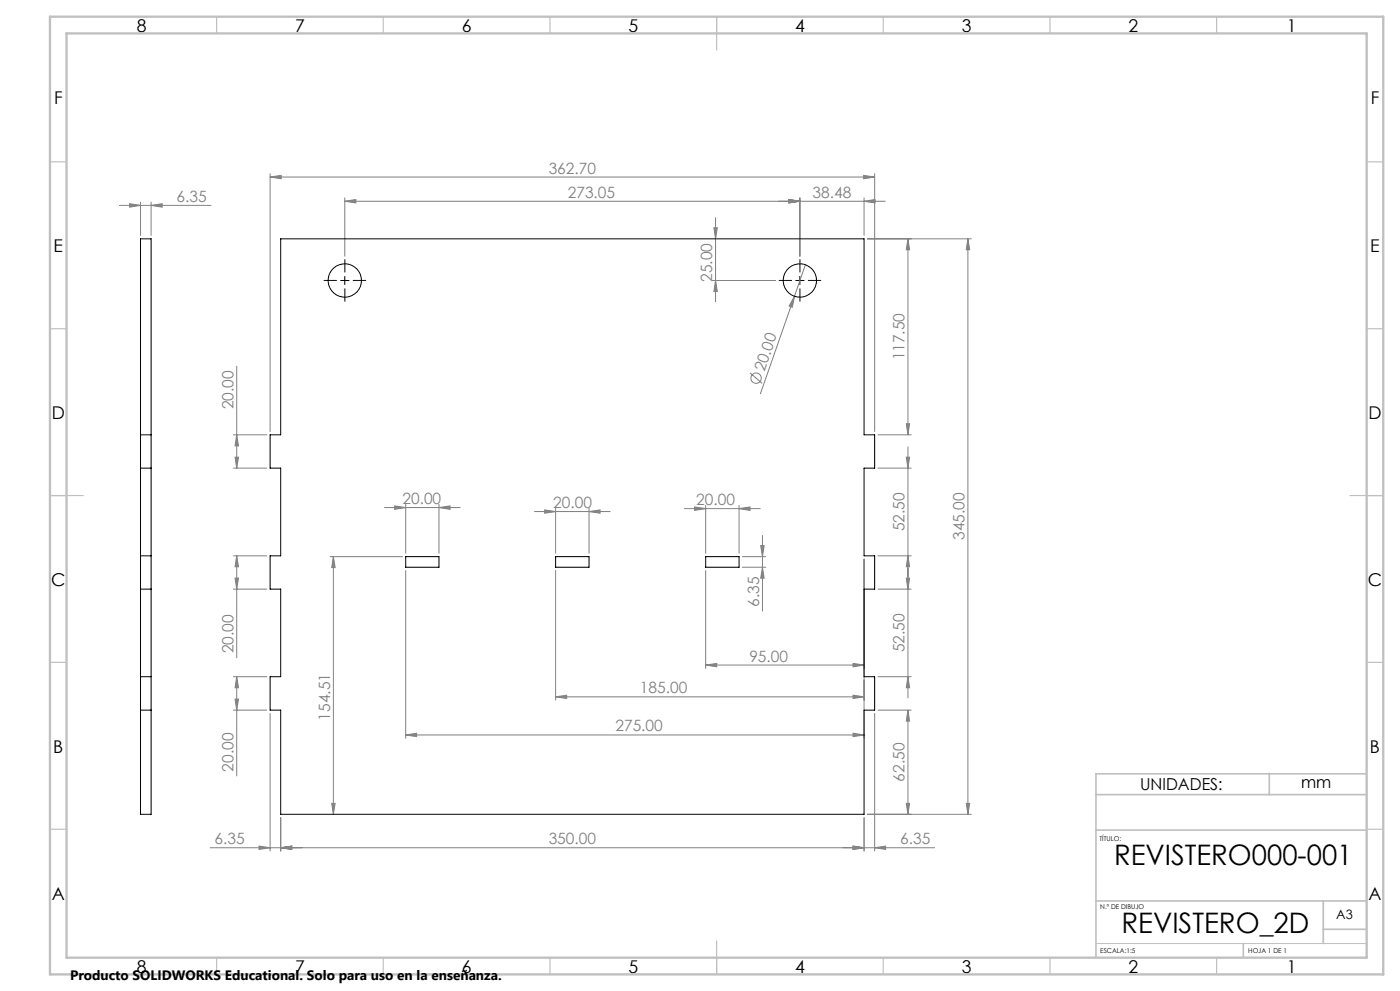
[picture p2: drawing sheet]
<svg xmlns="http://www.w3.org/2000/svg" width="420mm" height="297mm" viewBox="0 0 420 297" stroke-linecap="round" stroke-linejoin="round" font-family="sans-serif">
<g fill="none" stroke="#808080" stroke-width=".3">
<path d="M81 53.1l3.3-.5v1zM81 52.1v77.2M81 53.1h181.4M103.4 59.3v17.5M236.7 59.8l3.3 .5-3.3 .5zM240 59.3v17.5M259.1 52.6l3.3 .5-3.3 .5zM259.2 59.3v11.3M262.4 52.1v77.2M35.8 61.6h27.5M38.9 61.1l3.3 .5-3.3 .5zM42.2 60.6v10"/>
<path d="M45.3 61.6l3.3-.5v1zM45.3 60.6v10M103.4 60.3l3.4-.5v1zM103.4 60.3h162.2M214.2 68.3h1l-.5 3.3zM214.7 65.2v25.2M241.6 79.3l-3.3 9.5M259.2 60.3l3.3-.5v1zM260.2 71.6h31.2M272.4 71.6l.5 3.3h-1zM272.4 71.6v58.7M290.4 71.6l.5 3.3h-1z"/>
<path d="M290.4 71.6v172.4M213.7 84.1h19M214.7 84.1l.5 3.3h-1zM238.3 88.8l-.6 3.3-1-.4zM238.3 88.8l-10.2 29.2M71 109.7v30.6M225 111.8l3.6 3.1M70 130.3h10M70.5 137h1l-.5 3.3zM71 130.3l.5 3.3h-1zM263.4 130.3h10M271.9 127h1l-.5 3.3z"/>
<path d="M271.9 137h1l-.5 3.3zM272.4 133.9v75.3M70 140.3h10M115.4 152.1h22.6M118.4 151.6l3.3 .5-3.3 .5zM121.7 151.1v14.7M131.7 152.1l3.3-.5v1zM131.7 151.1v14.7M160.3 153.3h22.8M163.4 152.8l3.3 .5-3.3 .5zM166.7 152.3v13.5M176.7 153.3l3.3-.5v1z"/>
<path d="M176.7 152.3v13.5M205.4 152.4h22.7M208.4 151.9l3.3 .5-3.3 .6zM211.7 151.4v14.4M221.7 152.4l3.3-.5v1.1zM221.7 151.4v14.4M263.4 140.3h10M70 176.6h10M70 166.6h10M70.5 173.2h1l-.5 3.4zM71 166.6l.5 3.3h-1zM71 166.6v30.5"/>
<path d="M99 166.8h21.7M100 166.8v77.2M100 166.8l.5 3.3h-1zM121.7 171v50.3M166.7 171v38.8M211.7 171v29.3M222.7 166.8h7M222.7 170h7M228.2 163.5h1l-.5 3.3zM228.7 160.5v22.7M228.7 170l.5 3.3h-1zM259.2 167.6v53.7"/>
<path d="M263.4 176.6h10M263.4 166.6h10M271.9 173.2h1l-.5 3.4zM272.4 166.6l.5 3.3h-1zM211.7 199.3l3.3-.5v1zM211.7 199.3h47.5M255.9 198.8l3.3 .5-3.3 .5zM70 212.8h10M70 202.8h10M70.5 209.5h1l-.5 3.3zM71 202.8l.5 3.3h-1zM71 202.8v29.7"/>
<path d="M81 213.8v41.3M166.7 208.8l3.3-.5v1zM166.7 208.8h92.5M255.9 208.3l3.3 .5-3.3 .5zM255.9 219.7l3.3 .6-3.3 .5zM262.4 213.8v41.3M263.4 212.8h10M263.4 202.8h10M272.4 202.8l.5 3.3h-1zM272.4 212.8l.5 3.3h-1zM272.4 212.8v31.2M121.7 220.3l3.3-.6v1.1z"/>
<path d="M121.7 220.3h137.5M77.7 253.6l3.3 .5-3.3 .5zM84.2 254.1l3.3-.5v1zM84.2 245.1v10M99.5 240.8h1l-.5 3.2zM255.9 253.6l3.3 .5-3.3 .5zM259.2 245.1v10M260.2 244h31.2M262.4 254.1l3.3-.5v1zM271.9 240.8h1l-.5 3.2zM280.4 254.1h-217.4M289.9 240.8h1l-.5 3.2z"/>
<circle cx="226.8" cy="113.3" r="1.56"/>
</g>
<path d="M101 84h-3.8M103.5 81.5v-3.7M103.5 86.5v3.8M106 84h3.7M237.5 84h-3.8M240 81.5v-3.7M240 86.5v3.8M242.5 84h3.7" fill="none" stroke="#000" stroke-width=".3" stroke-dasharray="15.2 1.3 1.3 1.3"/>
<path d="M102.2 84.1h2.5M103.4 82.8v2.5M238.7 84.1h2.5M240 82.8v2.5" fill="none" stroke="#000" stroke-width=".3"/>
<path d="M328.8 282.8h81.2" fill="none" stroke="#c0c0c0" stroke-width=".3"/>
<g fill="none" stroke="#c0c0c0" stroke-width=".35">
<path d="M65 5v5M115 5v5M165 5v5M215 5v10M265 5v5M315 5v5M365 5v5M15 48.5h5M410 48.5h5M15 98.5h5M410 98.5h5M15 148.5h10"/>
<path d="M405 148.5h10M15 198.5h5M410 198.5h5M15 248.5h5M410 248.5h5M65 287v5M115 287v5M165 287v5M215 282v10M265 287v5M315 287v5M365 287v5"/>
</g>
<path d="M328.8 238.2h81.2M380.8 231.8v6.4M410 231.9h-81.2v55.1M328.8 248.8h81.2M328.8 270h81.2M397 270v12.8M397 278.5h13M373 282.8v4.2" fill="none" stroke="#c0c0c0" stroke-width=".5"/>
<path d="M15 5h400v287h-400zM20 10h390v277h-390z" fill="none" stroke="#c0c0c0" stroke-width=".7"/>
<g fill="#808080">
<path d="M238.3 88.8l-.6 3.3-1-.4z"/>
<path d="M176.7 153.3l3.3-.5v1zM163.4 152.8l3.3 .5-3.3 .5zM221.7 152.4l3.3-.5v1.1zM208.4 151.9l3.3 .5-3.3 .6zM131.7 152.1l3.3-.5v1zM118.4 151.6l3.3 .5-3.3 .5zM262.4 254.1l3.3-.5v1zM255.9 253.6l3.3 .5-3.3 .5zM45.3 61.6l3.3-.5v1zM38.9 61.1l3.3 .5-3.3 .5z"/>
<path d="M84.2 254.1l3.3-.5v1zM255.9 253.6l3.3 .5-3.3 .5zM81 53.1l3.3-.5v1zM259.1 52.6l3.3 .5-3.3 .5zM236.7 59.8l3.3 .5-3.3 .5zM259.2 60.3l3.3-.5v1zM77.7 253.6l3.3 .5-3.3 .5zM84.2 254.1l3.3-.5v1zM211.7 199.3l3.3-.5v1zM255.9 198.8l3.3 .5-3.3 .5zM166.7 208.8l3.3-.5v1zM255.9 208.3l3.3 .5-3.3 .5zM121.7 220.3l3.3-.6v1.1zM255.9 219.7l3.3 .6-3.3 .5zM103.4 60.3l3.4-.5v1zM236.7 59.8l3.3 .5-3.3 .5z"/>
<path d="M289.9 240.8h1l-.5 3.2zM290.4 71.6l.5 3.3h-1zM70.5 137h1l-.5 3.3zM71 130.3l.5 3.3h-1zM70.5 173.2h1l-.5 3.4zM71 166.6l.5 3.3h-1zM70.5 209.5h1l-.5 3.3zM71 202.8l.5 3.3h-1zM271.9 127h1l-.5 3.3zM272.4 71.6l.5 3.3h-1zM272.4 166.6l.5 3.3h-1zM271.9 137h1l-.5 3.3zM272.4 202.8l.5 3.3h-1zM271.9 173.2h1l-.5 3.4zM271.9 240.8h1l-.5 3.2zM272.4 212.8l.5 3.3h-1zM214.7 84.1l.5 3.3h-1zM214.2 68.3h1l-.5 3.3z"/>
<path d="M228.2 163.5h1l-.5 3.3zM228.7 170l.5 3.3h-1zM100 166.8l.5 3.3h-1zM99.5 240.8h1l-.5 3.2z"/>
</g>
<g fill="none" stroke="#000" stroke-width=".3">
<path d="M42.2 71.6h3.1v172.4h-3.1zM84.2 71.6h175v58.7h3.2v10h-3.2v26.3h3.2v10h-3.2v26.2h3.2v10h-3.2v31.2h-175v-31.2h-3.2v-10h3.2v-26.2h-3.2v-10h3.2v-26.3h-3.2v-10h3.2zM42.2 130.3h3.1M42.2 140.3h3.1M42.2 166.6h3.1M42.2 176.6h3.1M121.7 166.8h10v3.2h-10zM166.7 166.8h10v3.2h-10zM211.7 166.8h10v3.2h-10zM42.2 212.8h3.1M42.2 202.8h3.1"/>
<circle cx="103.4" cy="84.1" r="5"/>
<circle cx="240" cy="84.1" r="5"/>
</g>
<g font-size="8.5">
<text x="334.2" y="259.3">REVISTERO000-001</text>
<text x="336.4" y="279.7">REVISTERO_2D</text>
</g>
<g font-size="5.3">
<text x="41" y="9.5">8</text>
<text x="88.5" y="9.5">7</text>
<text x="138.5" y="9.5">6</text>
<text x="188.5" y="9.5">5</text>
<text x="238.5" y="9.5">4</text>
<text x="288.5" y="9.5">3</text>
<text x="338.5" y="9.5">2</text>
<text x="386" y="9.5">1</text>
<text x="16.2" y="31.2">F</text>
<text x="411.2" y="31.2">F</text>
<text x="16.1" y="75.5">E</text>
<text x="411.1" y="75.5">E</text>
<text x="15.5" y="125.5">D</text>
<text x="410.5" y="125.5">D</text>
<text x="15.4" y="175.5">C</text>
<text x="410.4" y="175.5">C</text>
<text x="16" y="225.5">B</text>
<text x="411" y="225.5">B</text>
<text x="15.5" y="269.7">A</text>
<text x="410.5" y="269.7">A</text>
<text x="41" y="291.5">8</text>
<text x="88.5" y="291.5">7</text>
<text x="138.5" y="291.5">6</text>
<text x="188.5" y="291.5">5</text>
<text x="238.5" y="291.5">4</text>
<text x="288.5" y="291.5">3</text>
<text x="338.5" y="291.5">2</text>
<text x="386" y="291.5">1</text>
</g>
<g font-size="4.9">
<text x="342" y="236.8">UNIDADES:</text>
<text x="390.4" y="236.2">mm</text>
</g>
<g font-size="4.7" fill="#808080">
<text x="164.6" y="52">362.70</text>
<text x="170.3" y="59.3">273.05</text>
<text x="243.8" y="59.3">38.48</text>
<text x="53" y="60.5">6.35</text>
<text x="213.7" y="84.5" transform="rotate(-90 213.7 84.5)">25.00</text>
<text x="229.3" y="111.5" transform="rotate(-71 229.3 111.5)">20.00</text>
<text x="271.4" y="108" transform="rotate(-90 271.4 108)">117.50</text>
<text x="70" y="122.7" transform="rotate(-90 70 122.7)">20.00</text>
<text x="120.7" y="151.1">20.00</text>
<text x="166" y="152.3">20.00</text>
<text x="208.9" y="151.4">20.00</text>
<text x="271.4" y="159.2" transform="rotate(-90 271.4 159.2)">52.50</text>
<text x="289.4" y="161.8" transform="rotate(-90 289.4 161.8)">345.00</text>
<text x="227.7" y="181.9" transform="rotate(-90 227.7 181.9)">6.35</text>
<text x="70" y="195.8" transform="rotate(-90 70 195.8)">20.00</text>
<text x="271.4" y="195.5" transform="rotate(-90 271.4 195.5)">52.50</text>
<text x="224.8" y="198.3">95.00</text>
<text x="192" y="207.8">185.00</text>
<text x="99" y="215.9" transform="rotate(-90 99 215.9)">154.51</text>
<text x="184.6" y="219.2">275.00</text>
<text x="70" y="231.2" transform="rotate(-90 70 231.2)">20.00</text>
<text x="271.4" y="234.2" transform="rotate(-90 271.4 234.2)">62.50</text>
<text x="64.4" y="253">6.35</text>
<text x="164.6" y="253">350.00</text>
<text x="270" y="253">6.35</text>
</g>
<text font-size="4.1" x="21" y="293.7">Producto SOLIDWORKS Educational. Solo para uso en la enseñanza.</text>
<text font-size="3.9" x="400.9" y="275.5">A3</text>
<g font-size="2">
<text x="329.9" y="251.9">TÍTULO:</text>
<text x="330.1" y="272.5">N.º DE DIBUJO</text>
<text x="330.1" y="285.6">ESCALA:1:5</text>
<text x="374.5" y="285.6">HOJA 1 DE 1</text>
</g>
</svg>
